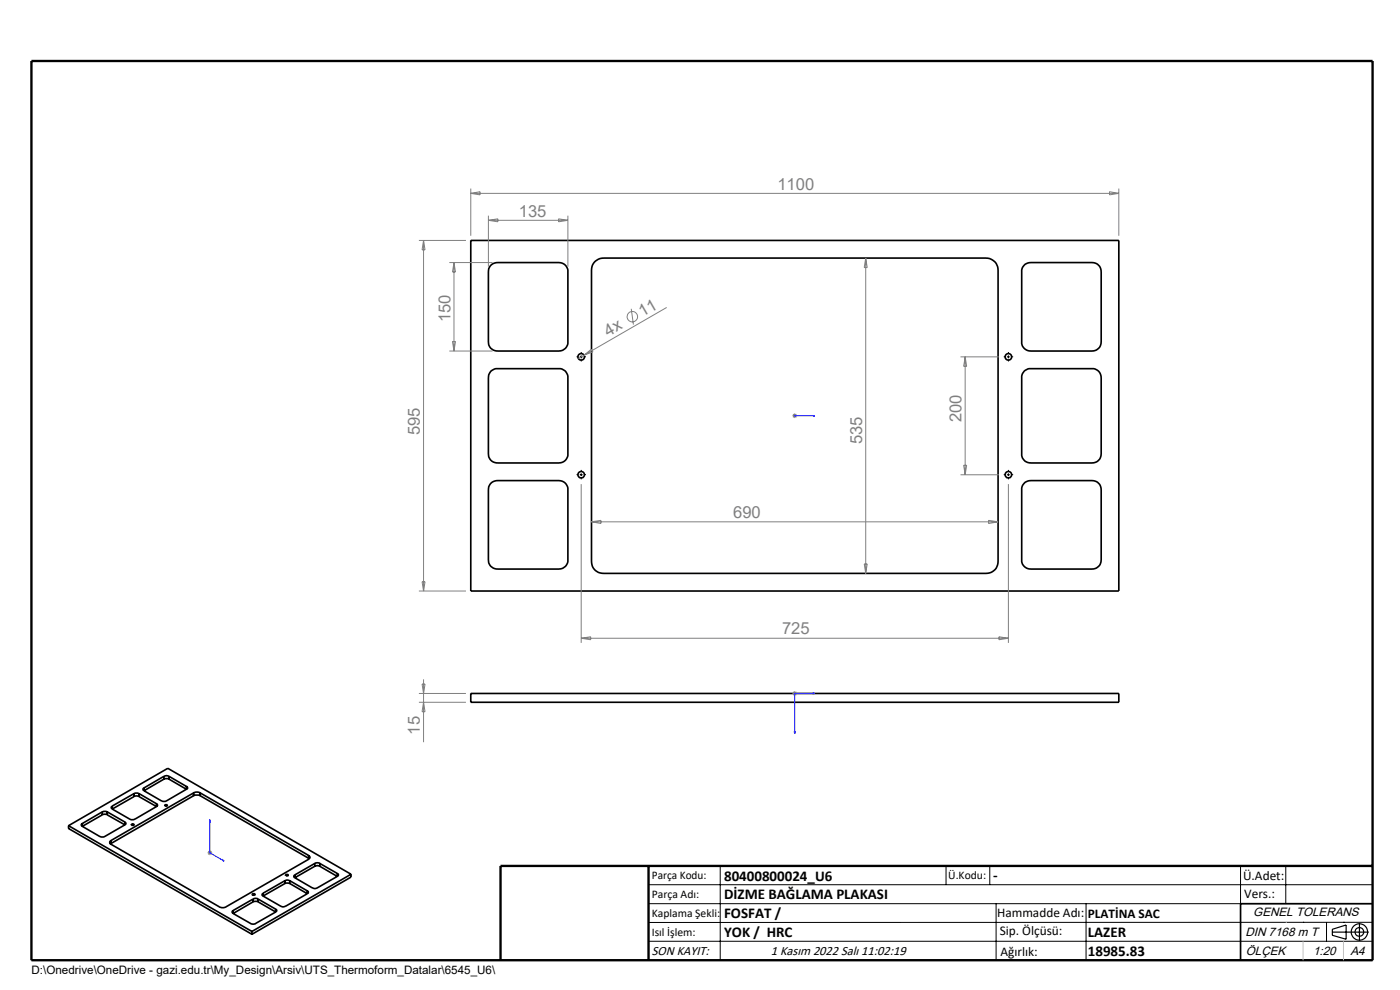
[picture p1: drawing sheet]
<svg xmlns="http://www.w3.org/2000/svg" width="297mm" height="210mm" viewBox="0 0 297 210" stroke-linecap="round" stroke-linejoin="round" font-family="sans-serif">
<g fill="none" stroke="#000" stroke-width=".35">
<path d="M99.9 51h137.4v74.4h-137.4zM104.1 56.3l.5-.4 .9-.2h13.1a1.87 1.87 0 0 1 1.9 1.9v15a1.87 1.87 0 0 1-1.9 1.9h-13.1a1.87 1.87 0 0 1-1.9-1.9v-15l.1-.6zM126.3 55.4l1-.6 .7-.1h81.2a2.58 2.58 0 0 1 2.5 2.5v61.9a2.46 2.46 0 0 1-2.5 2.5h-81.2a2.46 2.46 0 0 1-2.5-2.5v-61.9l.2-1zM217.5 56l1.1-.3h13.1a1.93 1.93 0 0 1 1.9 1.9v15a1.93 1.93 0 0 1-1.9 1.9h-13.1a1.87 1.87 0 0 1-1.9-1.9v-15.3l.2-.6zM104.1 78.7l1.1-.5h13.4a1.81 1.81 0 0 1 1.9 1.9v16.2a1.87 1.87 0 0 1-1.9 1.9h-13.1a1.87 1.87 0 0 1-1.9-1.9v-16.2l.1-.6zM217.3 78.7l1-.5h13.4a1.87 1.87 0 0 1 1.9 1.9v16.2a1.93 1.93 0 0 1-1.9 1.9h-13.1a1.87 1.87 0 0 1-1.9-1.9v-16.5zM104.1 102.5l.5-.3 .9-.3h13.1a1.87 1.87 0 0 1 1.9 1.9v15a1.87 1.87 0 0 1-1.9 1.9h-13.1a1.87 1.87 0 0 1-1.9-1.9v-15l.1-.6zM217.5 102.3l1.1-.4h13.1a1.93 1.93 0 0 1 1.9 1.9v15a1.93 1.93 0 0 1-1.9 1.9h-13.1a1.87 1.87 0 0 1-1.9-1.9v-15.3l.2-.5zM99.9 147.1h137.4v1.9h-137.4zM14.5 175.1v.6l38.9 22.5M14.5 175.1l38.9 22.5M14.5 175.1l21.1-12.1 38.9 22.4"/>
<path d="M17.5 174.7l-.2 .2 .2 .4M17.5 174.7v.6M21.7 172.2h1.1M21.7 172.9l.4-.2 .7 .2M21.7 172.2l-4.2 2.5M21.7 172.2v.7M21.7 172.9l-4.2 2.4M22.8 172.2l3.7 2.2M22.8 172.2v.7M22.8 172.9l3.7 2.1M23.6 178.3a.43 .43 0 0 0-.3 .4 .43 .43 0 0 0 .3 .4l23.4 13.4 .8-.1 17.7-10.2a.4 .4 0 0 0 .3-.4 .4 .4 0 0 0-.3-.3M23.6 178.9l-.2 .1"/>
<path d="M23.6 178.3v.6M23.8 171l-.2 .3 .2 .3M23.8 171v.6M26.5 174.4l.2 .2-.2 .4M26.5 175l-4.6 2.5-.7-.1-3.7-2.1M26.5 174.4v.6M27.9 174.9l.1-.1a.24 .24 0 0 1 .4 0 .24 .24 0 0 1 0 .3 .24 .24 0 0 1-.4 0zM28.4 168.3h1.1M28.4 169l.4-.2 .7 .2M28.4 168.3l-4.6 2.7M28.4 168.3v.7M28.4 169l-4.6 2.6"/>
<path d="M29.5 168.3l3.7 2.2M29.5 168.3v.7M29.5 169l3.7 2.1M30.6 167.1l-.3 .2 .3 .4M30.6 167.1v.6M33.2 171.1l-4.9 2.8-.7-.1-3.8-2.2M33.2 170.5l.2 .2-.2 .4M33.2 170.5v.6M34.8 164.7l.5-.2 .5 .2M34.8 165.3h1M34.8 164.7l-4.2 2.4M34.8 164.7v.6"/>
<path d="M34.8 165.3l-4.2 2.4M35 170.8l.1-.1a.22 .22 0 0 1 .3 0 .22 .22 0 0 1 0 .3 .22 .22 0 0 1-.3 0zM35.8 164.7l3.7 2.1M35.8 164.7v.6M35.8 165.3l3.7 2.1M39.5 167.4l-4.5 2.6-.7-.1-3.7-2.2M39.5 166.8l.3 .3-.3 .3M39.5 166.8v.6M41.1 168.2l.5-.2 .9 .2M41.1 168.8l.3-.1 1.1 .1M41.1 168.2l-17.5 10.1M41.1 168.2v.6"/>
<path d="M41.1 168.8l-17.5 10.1M42.5 168.2l23 13.3M42.5 168.2v.6M42.5 168.8l23 13.3M49.5 193.1l-.3 .3 .3 .4M49.5 193.1v.7M53.4 197.6v.6M53.6 189.6h.1a.24 .24 0 0 1 .3-.1 .24 .24 0 0 1 0 .4 .24 .24 0 0 1-.3 0l-.2-.1zM53.7 190.7l.4-.1 .7 .1M53.7 191.3h1.1M53.7 190.7l-4.2 2.4M53.7 190.7v.6"/>
<path d="M53.7 191.3l-4.2 2.5M54.8 190.7l3.7 2.2M54.8 190.7v.6M54.8 191.3l3.7 2.2M55.8 189.5l-.2 .3 .2 .3M55.8 189.5v.6M58.5 192.9l.2 .2-.2 .4M58.5 193.5l-4.7 2.5h-.5l-3.8-2.2M58.5 192.9v.6M60.4 186.8l.4-.1 .7 .1M60.4 187.4h1.1M60.4 186.8l-4.6 2.7"/>
<path d="M60.4 186.8v.6M60.4 187.4l-4.6 2.7M60.6 185.6l.1-.1a.23 .23 0 0 1 .4 0 .23 .23 0 0 1 0 .3 .23 .23 0 0 1-.4 0zM61.5 186.8l3.7 2.2M61.5 186.8v.6M61.5 187.4l3.7 2.2M62.5 185.6l-.2 .2 .2 .4M62.5 185.6v.6M65.2 189.6l-5 2.8-.7-.2-3.7-2.1M65.2 189l.2 .2-.2 .4M65.2 189v.6M65.5 182.1l.1 .1"/>
<path d="M65.5 181.5v.6M66.8 183.2l.4-.2 .6 .2M66.8 183.8l.5-.2 .5 .2M66.8 183.2l-4.3 2.4M66.8 183.2v.6M66.8 183.8l-4.3 2.4M67.8 183.2l3.7 2.1M67.8 183.2v.6M67.8 183.8l3.7 2.1M71.5 185.9l-4.6 2.6-.6-.2-3.8-2.1M71.5 185.3l.3 .3-.3 .3M71.5 185.3v.6"/>
<path d="M74.5 185.4l-21.1 12.2M74.5 185.4v.6l-21.1 12.2M291.2 191.7h-28v12"/>
<circle cx="123.3" cy="75.7" r=".69"/>
<circle cx="213.9" cy="75.7" r=".69"/>
<circle cx="123.3" cy="100.7" r=".69"/>
<circle cx="213.9" cy="100.7" r=".69"/>
</g>
<g fill="none" stroke="#808080" stroke-width=".21">
<path d="M99.9 40v10M237.3 40v10M88.9 51h9.9M89.9 51v74.4M89.9 51l.3 2h-.7zM95.3 55.7h9.2M96.3 55.7v18.8M96.3 55.7l.3 2h-.6zM99.9 41h137.4M99.9 41l1.9-.3v.6zM103.6 45.7v10.9M103.6 46.7h16.9"/>
<path d="M103.6 46.7l2-.3v.7zM118.5 46.4l2 .3-2 .4zM120.5 45.7v10.9M183.7 54.7v66.9M183.7 54.7l.3 2.1h-.7zM235.4 40.7l1.9 .3-1.9 .3zM95.3 74.5h9.2M96 72.5h.6l-.3 2zM123.9 75.3l-1.2 .8M123.9 75.3l1.5-1.2 .4 .5zM133.9 65.5l.5 3.4M141.4 65.2l-17.5 10.1"/>
<path d="M203.8 75.7h8.1M204.8 75.7v25M204.8 75.7l.3 2h-.7zM168.1 88.2h1M168.2 87.8l.7 .7M168.6 87.7v1M168.9 87.8l-.7 .7M204.4 98.7h.7l-.3 2zM123.3 102.7v33.7M125.5 110.7h86.2M125.5 110.7l2-.3v.6zM183.3 119.6h.7l-.3 2z"/>
<path d="M203.8 100.7h8.1M209.7 110.4l2 .3-2 .3zM213.9 102.7v33.7M88.9 125.4h9.9M89.5 123.4h.7l-.3 2zM123.3 135.4h90.6M123.3 135.4l2-.3v.6zM211.9 135.1l2 .3-2 .3zM88.9 147.1h9.9M88.9 149h9.9M89.5 145.1h.7l-.3 2zM89.9 144.1v13.3"/>
<path d="M89.9 149l.3 2h-.7zM168.1 147.1h1M168.2 146.7l.7 .8M168.6 146.6v1M168.9 146.7l-.7 .8M44 180.9h1M44.2 180.5l.7 .7M44.5 180.4v1M44.9 180.5l-.7 .7"/>
<circle cx="134.2" cy="67.2" r="1.11"/>
</g>
<g fill="none" stroke="#000" stroke-width=".25">
<path d="M282.6 197.7h7.8M282.6 197.1l3-.9v3l-3-.8zM288.4 195.8v3.8M106.2 203.7h185"/>
<circle cx="288.4" cy="197.7" r="1.74"/>
<circle cx="288.4" cy="197.7" r=".93"/>
</g>
<path d="M168.5 88.2h.2zM168.6 88.2h.1M168.6 88.2h4.3M172.9 88.2h-.4h.4M168.5 155.2h.2l-.1 .5zM172.5 147l.4 .1-.4 .1zM172.9 147.1h-4.3v8.6M44.5 173.9v7l3.1 1.8M44.5 173.9l.1 .4-.1-.1zM47.2 182.4l.4 .3-.4-.1z" fill="none" stroke="#00f" stroke-width=".21"/>
<g fill="none" stroke="#000" stroke-width=".21" stroke-dasharray="15.2 1.3 1.3 1.3" stroke-linecap="butt">
<path d="M122.7 75.7h-.4M123.3 75.1v-.4M123.3 76.3v.4M123.9 75.7h.4M213.3 75.7h-.4M213.9 75.1v-.4M213.9 76.3v.4M214.6 75.7h.3M122.7 100.7h-.4M123.3 100.1v-.4M123.3 101.3v.4M123.9 100.7h.4"/>
<path d="M213.3 100.7h-.4M213.9 100.1v-.4M213.9 101.3v.4M214.6 100.7h.3"/>
</g>
<g fill="none" stroke="#000" stroke-width=".21">
<path d="M123 75.7h.6M123.3 75.4v.6M213.6 75.7h.6M213.9 75.4v.6M123 100.7h.6M123.3 100.4v.6M213.6 100.7h.6M213.9 100.4v.6M137.6 187.7h153.6M137.6 191.7h153.6M137.6 199.7h153.6M152.8 183.7v20"/>
<path d="M200.7 183.7v4M210 183.7v4M211.3 191.7v12M230.4 191.7v12M263.2 183.7v20M272.8 183.7v8M276.4 195.6h.1M281.4 195.6v4.1M285 195.6h.1M291.2 195.6l-153.6 .1"/>
</g>
<path d="M6.7 12.9h284.5v190.8h-284.5zM137.6 183.7v20M291.2 183.7h-185v20" fill="none" stroke="#000" stroke-width=".5"/>
<path d="M276.4 199.7v4M285 199.7v4" fill="none" stroke="#c0c0c0" stroke-width=".21"/>
<path d="M272.8 195.6h.1" fill="none" stroke="#c0c0c0" stroke-width=".25"/>
<g fill="#00f">
<path d="M172.5 88.2h.4zM168.5 88.2h.2z"/>
<path d="M47.2 182.4l.4 .3-.4-.1zM44.5 173.9l.1 .4-.1-.1z"/>
<path d="M172.5 147v.2l.4-.1zM168.5 155.2l.1 .5 .1-.5z"/>
</g>
<g font-size="3.5" fill="#808080">
<text x="164.9" y="40.2">1100</text>
<text x="110.1" y="45.9">135</text>
<text x="95.5" y="68.4" transform="rotate(-90 95.5 68.4)">150</text>
<text x="129" y="71.5" transform="rotate(-30 129 71.5)">4x</text>
<text x="136.3" y="67.3" transform="rotate(-30 136.3 67.3)">11</text>
<text x="204" y="89.6" transform="rotate(-90 204 89.6)">200</text>
<text x="89.1" y="92.3" transform="rotate(-90 89.1 92.3)">595</text>
<text x="182.9" y="94.2" transform="rotate(-90 182.9 94.2)">535</text>
<text x="155.5" y="109.9">690</text>
<text x="165.9" y="134.6">725</text>
<text x="89.1" y="155.8" transform="rotate(-90 89.1 155.8)">15</text>
</g>
<g font-size="3.2">
<text x="153.6" y="186.8">80400800024_U6</text>
<text x="153.6" y="190.8">DİZME BAĞLAMA PLAKASI</text>
<text x="210.7" y="186.6">-</text>
<text x="153.6" y="194.8">FOSFAT /</text>
<text x="153.6" y="198.8">YOK / HRC</text>
<text x="230.8" y="198.7">LAZER</text>
<text x="230.8" y="202.8">18985.83</text>
</g>
<g font-size="2.8">
<text x="263.7" y="186.7">Ü.Adet:</text>
<text x="263.9" y="190.5">Vers.:</text>
<text x="211.5" y="194.5">Hammadde Adı:</text>
<text x="230.8" y="194.7">PLATİNA SAC</text>
<text x="138.3" y="202.6">SON KAYIT:</text>
<text x="163.5" y="202.6">1 Kasım 2022 Salı 11:02:19</text>
<text x="212.1" y="198.4">Sip. Ölçüsü:</text>
<text x="212.2" y="202.7">Ağırlık:</text>
</g>
<g font-size="2.6">
<text x="265.9" y="194.4">GENEL TOLERANS</text>
<text x="264.2" y="198.5">DIN 7168 m T</text>
<text x="264.3" y="202.6">ÖLÇEK</text>
<text x="278.5" y="202.6">1:20</text>
<text x="286.5" y="202.6">A4</text>
</g>
<g font-size="2.5">
<text x="138.3" y="186.4">Parça Kodu:</text>
<text x="138.3" y="190.5">Parça Adı:</text>
<text x="201.2" y="186.5">Ü.Kodu:</text>
<text x="138.3" y="194.5">Kaplama Şekli:</text>
<text x="138.3" y="198.6">Isıl İşlem:</text>
<text x="6.7" y="206.7">D:\Onedrive\OneDrive - gazi.edu.tr\My_Design\Arsiv\UTS_Thermoform_Datalar\6545_U6\</text>
</g>
</svg>
